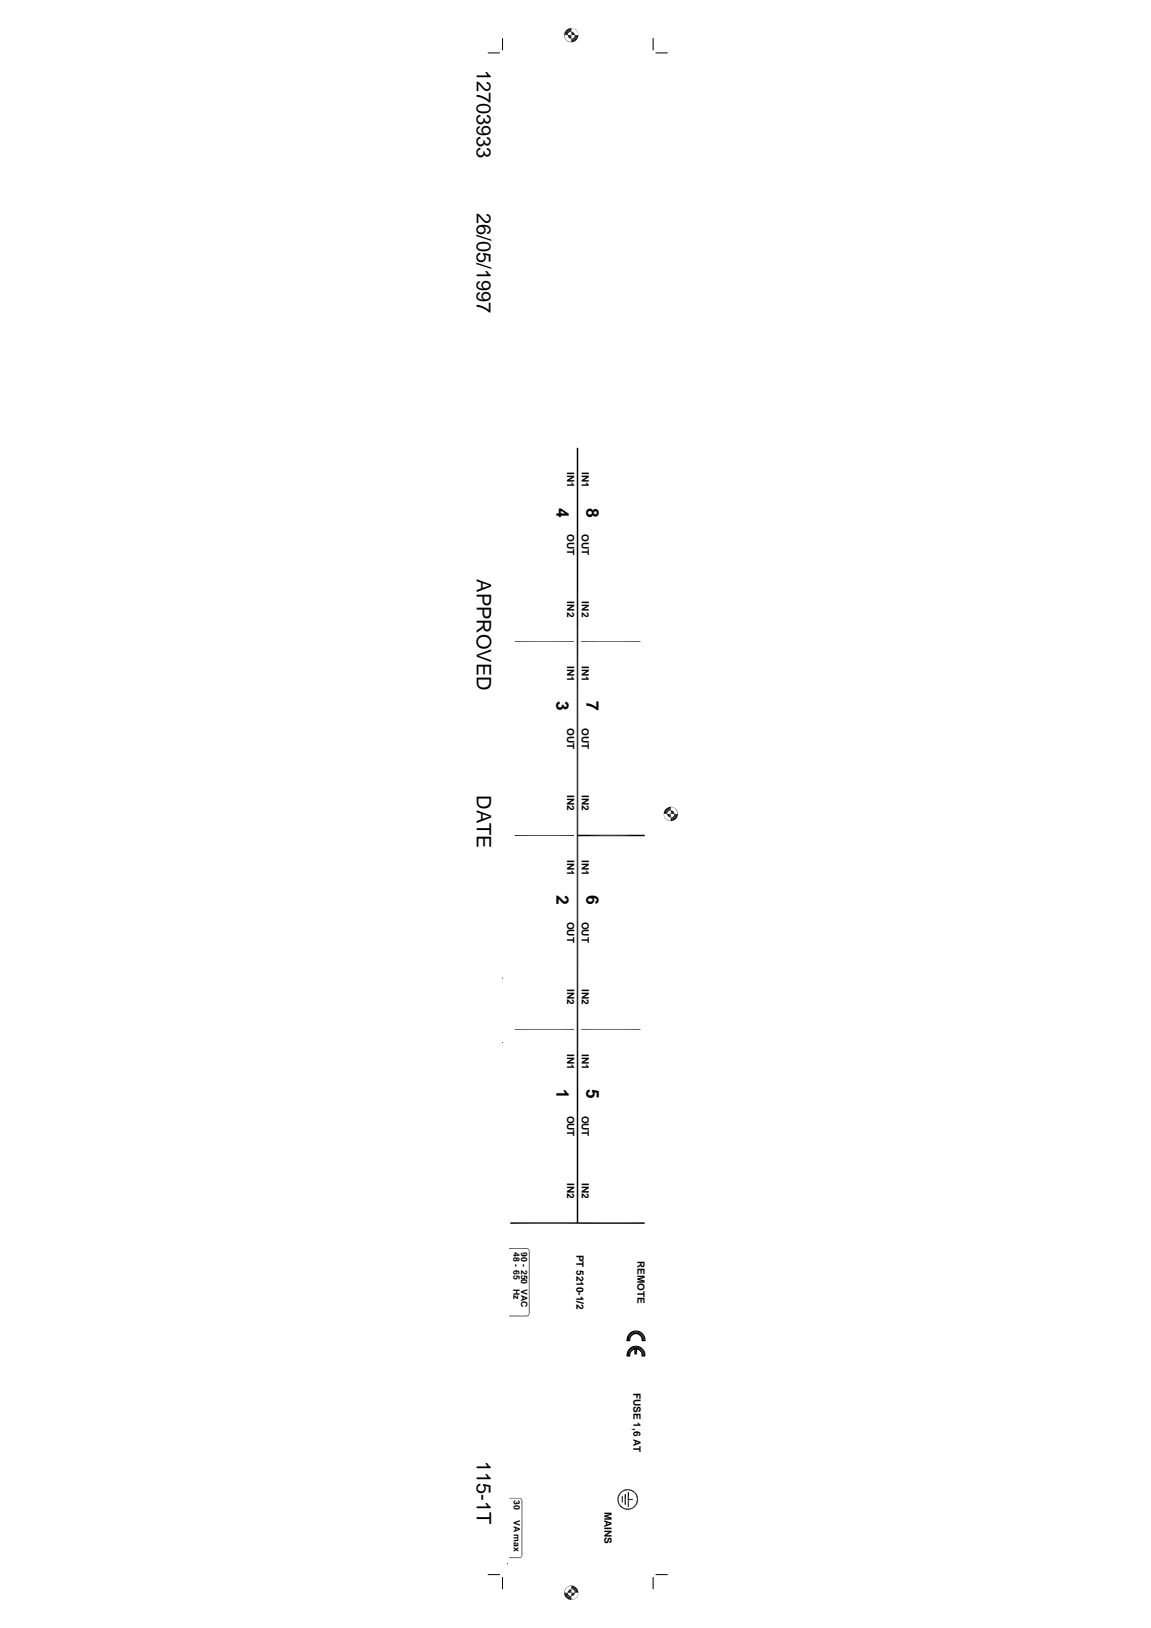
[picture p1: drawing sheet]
<svg xmlns="http://www.w3.org/2000/svg" width="297mm" height="420mm" viewBox="0 0 297 420" stroke-linecap="round" stroke-linejoin="round" font-family="sans-serif">
<path d="M149 115.6v200M149.1 215.6h17.3M131.7 315.7h34.7" fill="none" stroke="#000" stroke-width=".38"/>
<g fill="none" stroke="#000" stroke-width=".26">
<path d="M126 13.7h2.9M129.7 9.9v3M168.6 9.9v3M169.3 13.7h2.9M132.8 165.6h15.3M150 165.6h15.3M132.8 215.6h15.3M129.7 252.4h.1M129.7 269.1h.1M132.8 265.6h15.3M150 265.6h15.3M131.4 322.2h4.5"/>
<path d="M131.4 339.6h4.5M136.6 322.8v16.2M162.3 344.4a2.3 2.3 0 0 1 2.7-.8 2.3 2.3 0 0 1 1.4 2.4h-.7a1.61 1.61 0 0 0-1.6-1.8 1.61 1.61 0 0 0-1.6 1.8h-.7l.2-1.1zM162.3 348.3a2.3 2.3 0 0 1 2.7-.7 2.3 2.3 0 0 1 1.4 2.3h-.7a1.61 1.61 0 0 0-1.6-1.8 1.61 1.61 0 0 0-1.6 1.8h-.7l.2-1.1zM131.4 386.7h2.6M134.7 387.3v14.1M126 406.4h2.9M129.7 407.1v3M131 403.5h.1M131.4 402h2.6M168.6 407.1v3M169.3 406.4h2.9"/>
</g>
<g fill="#000">
<path d="M145.6 9.1l.1 .6zM145.7 9.1v.6zM145.7 9.7l.2 .5zM145.7 8.5l.9 .3-1 .3zM145.8 9.6l.1 .6zM145.9 10.2l.4 .4zM145.9 8l.8 .5h-1zM146 10.1l.3 .5zM146.4 10.5l.5 .3zM146.3 7.6l.6 .7-1-.3zM146.5 9.1h.9l-.8 .3zM146.6 9.4l.8-.3-.6 .6z"/>
<path d="M145.6 9.1l1-.3-.1 .3zM145.7 8.5h1l-.1 .3zM146.8 9.7l.6-.6-.3 .8zM146.9 10.8l.5 .1zM146.3 7.6l.6-.3 .3 .9zM145.9 8l1 .3-.2 .2zM147.4 9.1v.9l-.3-.1zM146.3 7.6l.9 .6-.3 .1zM147.4 10l.6 .8-.6 .1zM147.4 10l.3-.1 .3 .9zM146.9 7.3l.5-.1v.9zM146.9 7.3l.5 .8-.2 .1z"/>
<path d="M147.7 9.9l.3-.1 .5 .8zM147.4 8.1l.4 .1-.4 .9zM148 9.8l.2-.2 .7 .6zM147.7 9.9l.8 .7-.5 .2zM147.4 7.2l.6 .2zM147.8 8.2l.3 .2-.7 .7zM148.3 9.4l.9 .3-1-.1zM148.3 9.1h1l-1 .3zM148.1 8.4l.2 .3-.9 .4zM147.4 9.1l.9-.4v.4zM148 7.3l.5 .3zM148 9.8l.9 .4-.4 .4z"/>
<path d="M148.5 7.6l.4 .4zM148.2 9.6l1 .1-.3 .5zM148.9 8l.2 .5zM148.3 9.4l1-.3-.1 .6zM148.9 8l.3 .5zM149.1 8.5l.1 .6zM149.2 8.5l.1 .6zM171.3 210.1l.1 .6zM171.4 210.7l.2 .5zM171.4 209.5l.9 .3-1 .3zM171.4 210.6l.2 .6zM171.6 211.2l.4 .4z"/>
<path d="M171.6 209l.8 .5h-1zM171.7 211.1l.3 .5zM172.1 211.5l.5 .3zM171.6 209l.4-.4 .6 .7zM172.2 210.1h.9l-.8 .3zM172.3 210.4l.8-.3-.6 .6zM171.3 210.1l1-.3-.1 .3zM171.4 209.5h1l-.1 .3zM173.1 210.1l-.3 .8-.3-.2zM172.6 211.8l.5 .1zM172 208.6l.6-.3 .2 .9zM171.6 209l1 .3-.2 .2z"/>
<path d="M173.1 210.1v.9l-.3-.1zM172 208.6l.8 .6-.2 .1zM173.1 211l.6 .8-.6 .1zM173.1 211l.3-.1 .3 .9zM172.6 208.3l.5-.1v.9zM172.6 208.3l.5 .8-.3 .1zM173.4 210.9l.3-.1 .5 .8zM173.1 209.1l.4 .1-.4 .9zM173.7 210.8l.2-.2 .7 .6zM173.1 208.2l.6 .2zM173.4 210.9l.8 .7-.5 .2zM173.1 208.2l.6 .1z"/>
<path d="M173.5 209.2l.3 .2-.7 .7zM174 210.4l.9 .3-1-.1zM174 210.1h1l-1 .3zM173.1 210.1l.7-.7 .2 .3zM173.1 210.1l.9-.4v.4zM173.7 208.4l.5 .2zM173.7 210.8l.9 .4-.4 .4zM173.7 208.3l.5 .3zM174.2 208.6l.3 .4zM173.9 210.6l1 .1-.3 .5zM174.5 209l.3 .5zM174 210.4l1-.3-.1 .6z"/>
<path d="M174.8 209.5l.1 .6zM174.6 209l.3 .5zM174.9 209.5l.1 .6zM135.9 339.6l.3 .1h-.3zM135.9 339.6l.3 .1zM135.9 322.1l.2 .2zM136.1 339.5h.3zM135.9 322.1l.3 .1-.1 .1zM136.1 339.5h.3l-.2 .2zM136.2 322.2l.1 .3-.2-.2zM136.4 339.2l.2 .1-.3 .1zM136.3 322.5l.1-.2v.3z"/>
<path d="M136.2 322.2l.2 .1-.1 .2zM136.3 339.4l.3-.1-.2 .2zM136.5 339h.2l-.3 .2zM136.4 322.6h.2l-.1 .2zM136.4 322.3v.3zM136.7 339l-.3 .2zM136.6 322.6l.1 .2h-.2zM162 344.9l-.2 1.2zM162 348.9l-.2 1.1zM162.3 344.4l-.5 1.7 .2-1.2zM162.3 348.4l-.5 1.6 .2-1.1zM162.3 348.4l.2 1.6h-.7z"/>
<path d="M162.3 344.4l.2 1.7h-.7zM162.3 344.4l.2 1.7zM162.3 348.4l.2 1.6zM162.3 344.4l.3 .7-.1 .5zM162.3 348.4l.3 .6-.1 .5zM162.3 344.4l.4-.4-.1 1.1zM162.3 348.4l.4-.5-.1 1.1zM162.7 347.9l.2 .8-.3 .3zM162.7 344l.2 .7-.3 .4zM162.7 344l.5-.3-.3 1zM162.7 347.9l.5-.3-.3 1.1zM163.2 347.6l.1 .8-.4 .3z"/>
<path d="M163.2 343.7l.1 .7-.4 .3zM163.7 347.8l.7 1.7h-.7zM163.2 343.7l.6-.1-.5 .8zM163.2 347.6l.6-.1-.5 .9zM163.8 347.5v.7l-.5 .2zM163.8 343.6v.7l-.5 .1zM163.8 347.5l.5 .7h-.5zM163.8 343.6l.5 .7h-.5zM163.8 343.6h.6l-.1 .7zM163.8 347.5h.6l-.1 .7zM163.7 347.8h.7v1.7zM164.4 347.5l.4 .9-.5-.2z"/>
<path d="M164.4 343.6l.4 .8-.5-.1zM164.4 343.6l.5 .1-.1 .7zM164.4 347.5l.5 .1-.1 .8zM164.9 347.6l.3 1.1-.4-.3zM164.9 343.7l.3 1-.4-.3zM164.9 343.7l.5 .3-.2 .7zM164.9 347.6l.5 .3-.2 .8zM165.4 347.9l.1 1.1-.3-.3zM165.4 344l.1 1.1-.3-.4zM165.4 347.9l.3 1.6zM165.4 344l.3 1.6zM165.9 344.4l-.2 1.7z"/>
<path d="M165.4 344l.5 .4-.2 1.2zM165.9 348.4l-.2 1.6zM165.4 347.9l.5 .5-.2 1.1zM165.9 344.4l.3 .5-.5 1.2zM165.9 348.4l.3 .5-.5 1.1zM166.2 344.9l.2 .6-.7 .6zM166.2 348.9l.2 .5-.7 .6zM165.7 350l.7-.6v.6zM165.7 346.1l.7-.6v.6zM134 386.6l.3 .2zM134 386.6h.3v.2zM134.3 386.6l.2 .3z"/>
<path d="M134.5 386.9l.1-.1v.3zM134.3 386.6l.3 .2-.1 .1zM134.6 387.1l.1-.1-.1 .3zM134.6 386.8v.3zM134.7 387l.1 .3h-.2zM159.3 387h.3l-.2 .6zM159.4 386.4l.3 .1-.4 .5zM159.4 387.6l.3-.1-.1 .7zM159.6 385.8l.3 .2-.5 .4zM159.6 388.2l.3-.2v.7zM159.6 387l.1 .5-.3 .1zM159.7 386.5l-.1 .5h-.3z"/>
<path d="M159.7 387.5l.2 .5-.3 .2zM159.9 388l.2 .5-.2 .2zM159.9 385.3l.2 .2-.5 .3zM159.4 386.4l.5-.4-.2 .5zM159.9 388.7l.2-.2 .2 .6zM159.6 385.8l.5-.3-.2 .5zM160.1 388.5l.4 .3-.2 .3zM160.5 388.8l.3 .6-.5-.3zM159.9 385.3l.5-.4 .1 .2zM160.4 386.2l.3 1.6h-.3zM159.9 385.3l.6-.2-.4 .4zM160.5 388.8l.5 .3-.2 .3z"/>
<path d="M160.4 386.2h.3v1.6zM161 389.1l.4 .5-.6-.2zM160.4 384.9l.5-.3 .1 .3zM161 389.1l.5 .2-.1 .3zM160.4 384.9h.6l-.5 .2zM161.5 389.3l.5 .4-.6-.1zM160.9 384.6l.5-.3 .1 .4zM161.5 389.3h.5v.4zM160.9 384.6l.6 .1-.5 .2zM162 389.3l.6 .3-.6 .1zM162 389.3h.5l.1 .3zM161.4 384.3h.6v.3z"/>
<path d="M161.4 384.3l.6 .3-.5 .1zM162.2 386.8h1.1l-1.1 .3zM162.2 387.1l1.1-.3v.3zM162.5 389.3l.5-.2 .2 .3zM162 384.3l.5 .4-.5-.1zM162.5 389.3l.7 .1-.6 .2zM162 384.3l.6 .1-.1 .3zM163 389.1l.5-.3 .2 .3zM162.6 384.4l.4 .5-.5-.2zM163 389.1h.7l-.5 .3zM162.6 384.4l.6 .2-.2 .3zM163.9 388.5l.2 .2-.6 .1z"/>
<path d="M163.2 384.6l.3 .5-.5-.2zM163.5 388.8l.6-.1-.4 .4zM163.2 384.6l.5 .3-.2 .2zM164.1 388l.3 .2-.5 .3zM163.7 384.9l.2 .6-.4-.4zM163.9 388.5l.5-.3-.3 .5zM163.7 384.9l.4 .4-.2 .2zM164.3 387.5l.3 .1-.5 .4zM163.9 385.5l.2-.2v.7zM164.4 387h.3l-.4 .5zM164.1 386l.3-.2-.1 .7zM164.3 386.5l.3-.1-.2 .6z"/>
<path d="M164.1 388l.5-.4-.2 .6zM164.1 385.3l.3 .5-.3 .2zM164.7 387l-.1 .6-.3-.1zM164.4 385.8l.2 .6-.3 .1zM164.6 386.4l.1 .6h-.3zM134 402l.3 .1h-.3zM134 402l.3-.1v.2zM134.3 401.9h.3zM134.3 401.9h.3l-.3 .2zM134.6 401.6l.1 .1-.2 .1zM134.5 401.8l.2-.1-.1 .2zM134.6 401.4h.2l-.2 .2z"/>
<path d="M134.8 401.4l-.2 .2zM145.7 410.5l-.1 .6zM145.7 410.5v.6zM145.9 410l-.2 .5zM145.6 411.1l1 .3-.9 .2zM145.9 410l-.1 .5zM145.9 410l.4-.4zM145.7 411.6h1l-.8 .6zM146.3 409.6l-.3 .4zM146.3 409.6l.6-.3zM145.9 412.2l1-.4-.6 .7zM146.4 409.6l.5-.3z"/>
<path d="M146.6 410.7l.8 .4h-.9zM146.8 410.4l.6 .7-.8-.4zM145.6 411.1h.9l.1 .3zM145.7 411.6l.9-.2 .1 .2zM146.8 410.4l.3-.2 .3 .9zM146.9 409.3l.5-.1zM146.3 412.5l.9-.6-.3 .9zM146.9 409.4l.5-.2zM145.9 412.2l.8-.6 .2 .2zM147.1 410.2l.3-.1v1zM146.9 411.8l.3 .1-.9 .6zM147.4 409.2l.6 .1-.6 .8z"/>
<path d="M148 409.3l-.3 .9-.3-.1zM147.4 412v.9l-.5-.1zM147.2 411.9l.2 .1-.5 .8zM147.7 410.2l.8-.6-.5 .7zM147.4 411.1l.4 .8-.4 .1zM148 410.3l.9-.3-.7 .5zM148 409.3l.5 .3-.8 .6zM147.4 412.9l.6-.2zM147.4 412.8l.6-.1zM147.4 411.1l.7 .6-.3 .2zM148.2 410.5h1l-.9 .3zM148.3 410.8l1 .3h-1z"/>
<path d="M147.4 411.1l.9 .3-.2 .3zM147.4 411.1h.9v.3zM148 412.7l.5-.2zM148.5 409.6l.4 .4-.9 .3zM148 412.8l.5-.3zM148.5 412.5l.4-.4zM148.2 410.5l.7-.5 .3 .5zM148.9 412.1l-.4 .4zM149.1 411.6l-.2 .6zM148.3 410.8l.9-.3 .1 .6zM149.2 411.1v.5z"/>
</g>
<path d="M162.2 385.1v3.8" fill="none" stroke="#000" stroke-width=".3"/>
<path d="M161.4 385.6v2.7" fill="none" stroke="#000" stroke-width=".34"/>
<g font-size="5.2">
<text x="123.1" y="17.9" transform="rotate(90 123.1 17.9)">12703933</text>
<text x="123.1" y="55" transform="rotate(90 123.1 55)">26/05/1997</text>
<text x="123.1" y="149.5" transform="rotate(90 123.1 149.5)">APPROVED</text>
<text x="123.1" y="205.3" transform="rotate(90 123.1 205.3)">DATE</text>
<text x="123.1" y="377" transform="rotate(90 123.1 377)">115-1T</text>
</g>
<g font-size="4.5">
<text x="143.6" y="131" transform="rotate(90 143.6 131)">4</text>
<text x="151.4" y="131" transform="rotate(90 151.4 131)">8</text>
<text x="143.6" y="181" transform="rotate(90 143.6 181)">3</text>
<text x="151.4" y="181" transform="rotate(90 151.4 181)">7</text>
<text x="143.6" y="231" transform="rotate(90 143.6 231)">2</text>
<text x="151.4" y="231" transform="rotate(90 151.4 231)">6</text>
<text x="143.6" y="281" transform="rotate(90 143.6 281)">1</text>
<text x="151.4" y="281" transform="rotate(90 151.4 281)">5</text>
</g>
<g font-size="2.6">
<text x="146.4" y="121.9" transform="rotate(90 146.4 121.9)">IN1</text>
<text x="150.1" y="121.9" transform="rotate(90 150.1 121.9)">IN1</text>
<text x="146.4" y="137.8" transform="rotate(90 146.4 137.8)">OUT</text>
<text x="150.1" y="137.8" transform="rotate(90 150.1 137.8)">OUT</text>
<text x="146.4" y="155.2" transform="rotate(90 146.4 155.2)">IN2</text>
<text x="150.1" y="155.2" transform="rotate(90 150.1 155.2)">IN2</text>
<text x="146.4" y="171.9" transform="rotate(90 146.4 171.9)">IN1</text>
<text x="150.1" y="171.9" transform="rotate(90 150.1 171.9)">IN1</text>
<text x="146.4" y="187.9" transform="rotate(90 146.4 187.9)">OUT</text>
<text x="150.1" y="187.9" transform="rotate(90 150.1 187.9)">OUT</text>
<text x="146.4" y="205.2" transform="rotate(90 146.4 205.2)">IN2</text>
<text x="150.1" y="205.2" transform="rotate(90 150.1 205.2)">IN2</text>
<text x="146.4" y="221.9" transform="rotate(90 146.4 221.9)">IN1</text>
<text x="150.1" y="221.9" transform="rotate(90 150.1 221.9)">IN1</text>
<text x="146.4" y="237.9" transform="rotate(90 146.4 237.9)">OUT</text>
<text x="150.1" y="237.9" transform="rotate(90 150.1 237.9)">OUT</text>
<text x="146.4" y="255.3" transform="rotate(90 146.4 255.3)">IN2</text>
<text x="150.1" y="255.3" transform="rotate(90 150.1 255.3)">IN2</text>
<text x="146.4" y="271.9" transform="rotate(90 146.4 271.9)">IN1</text>
<text x="150.1" y="271.9" transform="rotate(90 150.1 271.9)">IN1</text>
<text x="146.4" y="287.9" transform="rotate(90 146.4 287.9)">OUT</text>
<text x="150.1" y="287.9" transform="rotate(90 150.1 287.9)">OUT</text>
<text x="146.4" y="305.3" transform="rotate(90 146.4 305.3)">IN2</text>
<text x="150.1" y="305.3" transform="rotate(90 150.1 305.3)">IN2</text>
<text x="148.8" y="323.8" transform="rotate(90 148.8 323.8)">PT 5210-1/2</text>
<text x="164.5" y="325.4" transform="rotate(90 164.5 325.4)">REMOTE</text>
<text x="163.4" y="359.5" transform="rotate(90 163.4 359.5)">FUSE 1,6 AT</text>
<text x="156" y="390.2" transform="rotate(90 156 390.2)">MAINS</text>
</g>
<g font-size="2.2">
<text x="132.5" y="323.2" transform="rotate(90 132.5 323.2)">48 - 65</text>
<text x="134.5" y="323.2" transform="rotate(90 134.5 323.2)">90 - 250 VAC</text>
<text x="132.5" y="332.7" transform="rotate(90 132.5 332.7)">Hz</text>
<text x="132.6" y="387.2" transform="rotate(90 132.6 387.2)">30</text>
<text x="132.6" y="392.2" transform="rotate(90 132.6 392.2)">VA max</text>
</g>
</svg>
